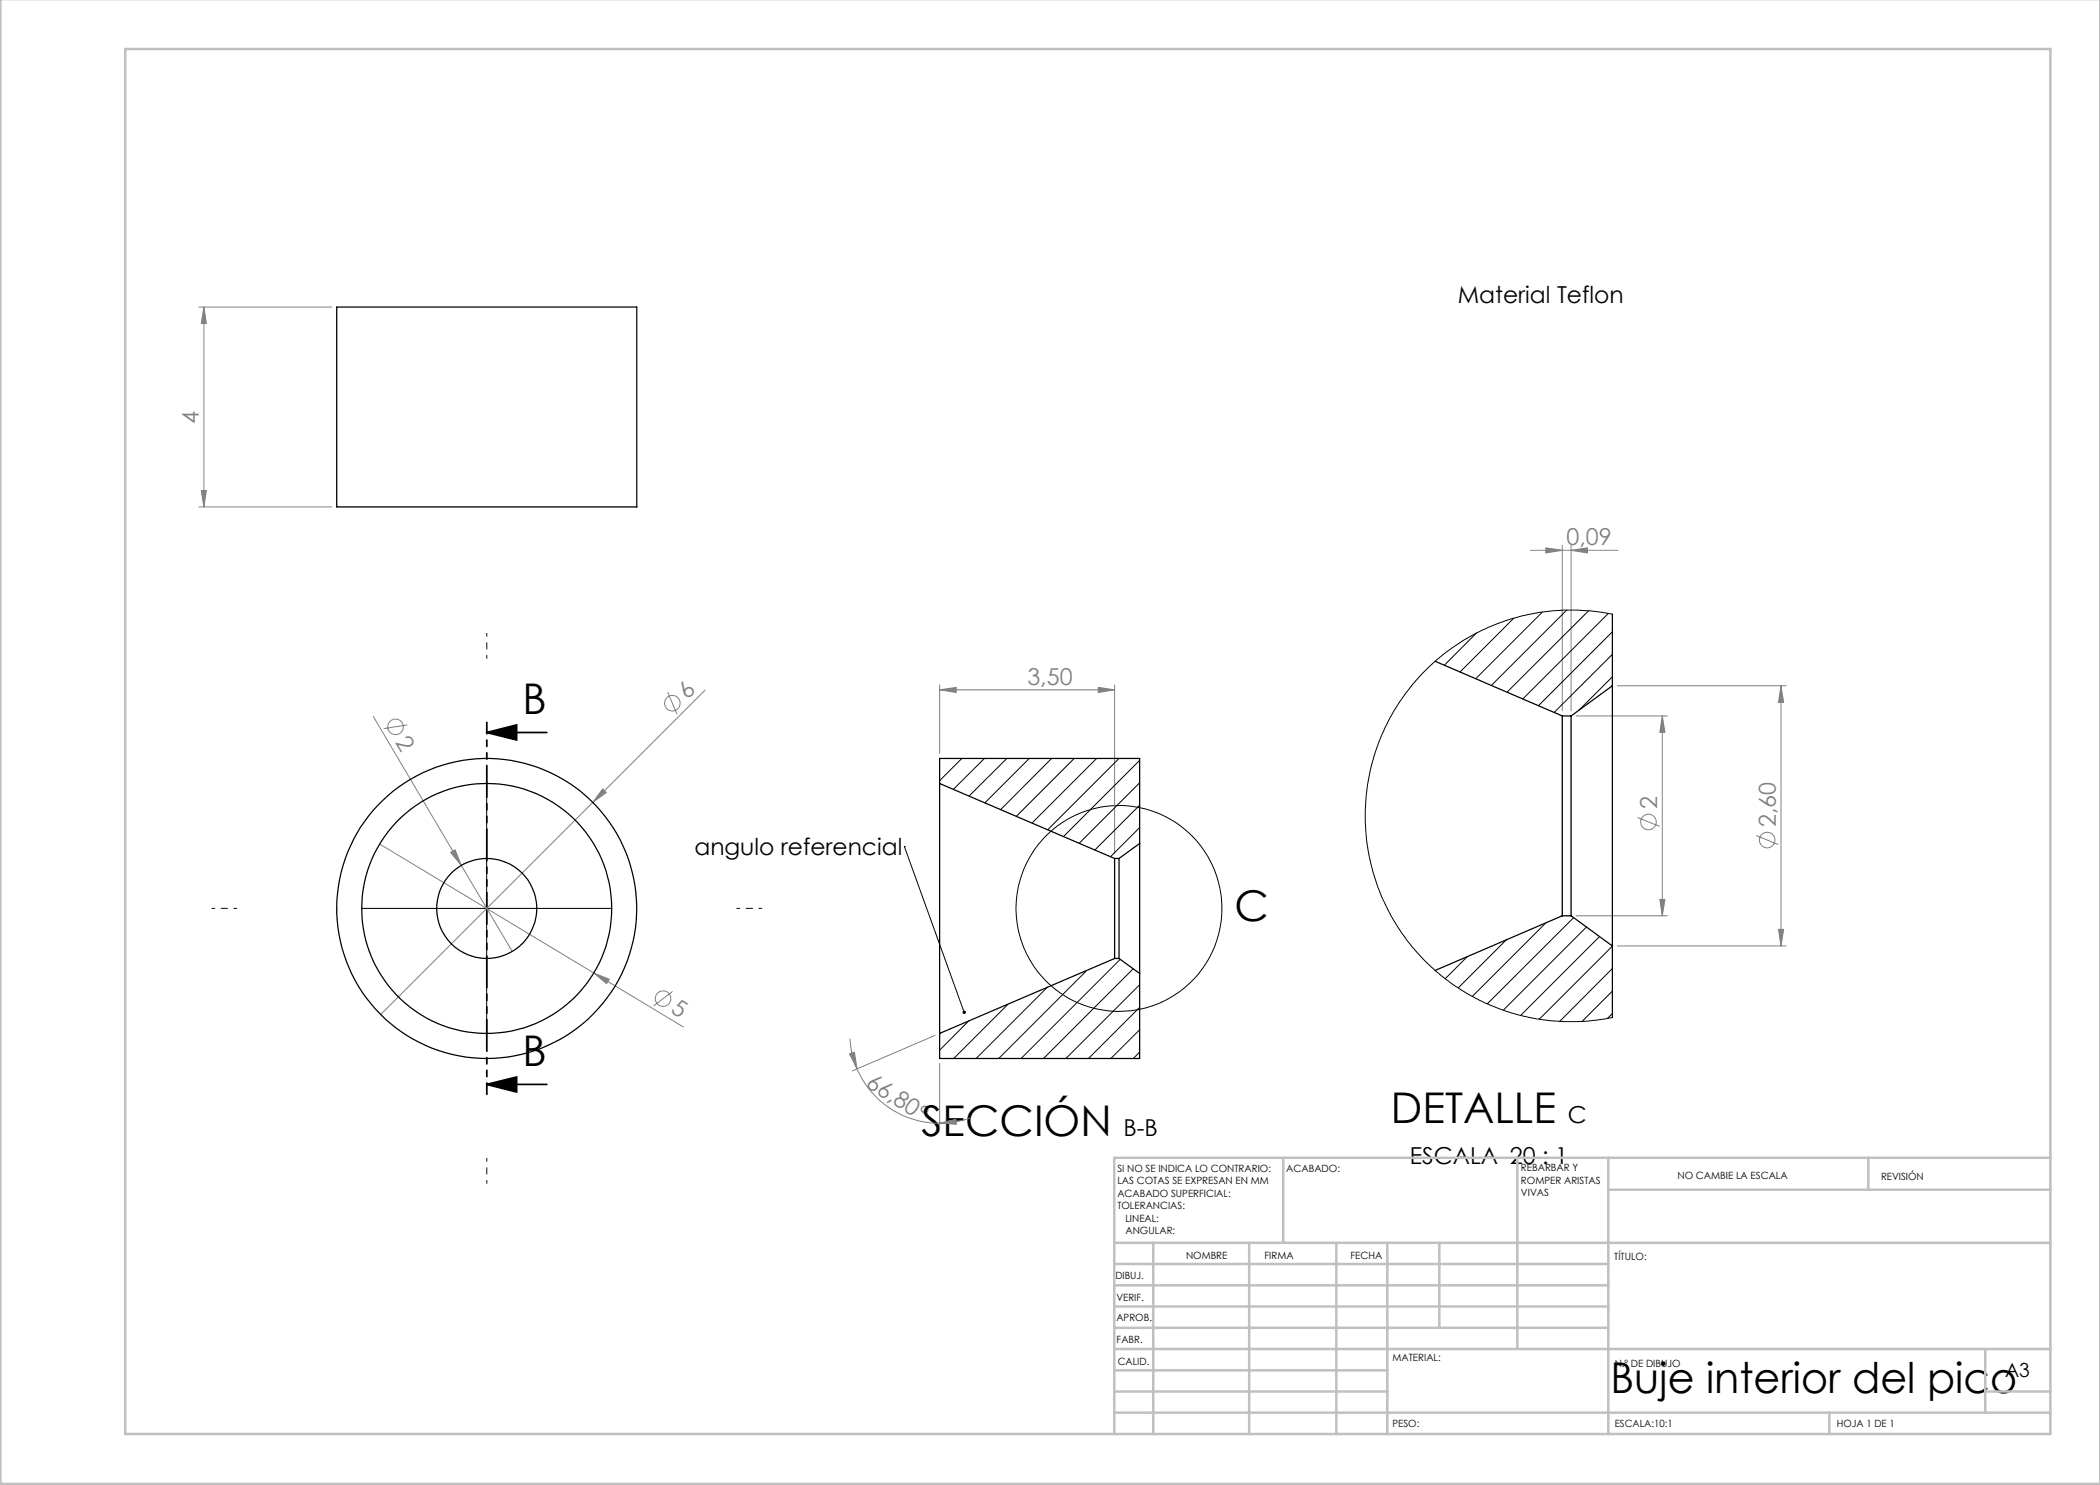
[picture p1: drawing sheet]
<svg xmlns="http://www.w3.org/2000/svg" width="420mm" height="297mm" viewBox="0 0 420 297" stroke-linecap="round" stroke-linejoin="round" font-family="sans-serif">
<g fill="none" stroke="#808080" stroke-width=".2">
<path d="M39.8 61.4h26.6M40.8 61.4l.5 3.3h-1zM40.8 61.4v40M40.3 98.1h1l-.5 3.3zM39.8 101.4h26.6M306.1 110.1h17.5M309.2 109.6l3.3 .5-3.3 .5zM312.5 109.1v33.1M314.2 110.1l3.3-.5v1zM314.2 109.1v33.1M133.5 138.4l1.9 4.4M141 138l-64.9 64.9"/>
<path d="M187.9 138l3.3-.5v1zM187.9 137v13.7M187.9 138h35M219.6 137.5l3.3 .5-3.3 .5zM222.9 137v33.7M323.5 137.2h33.7M356.2 137.2l.5 3.3h-1zM356.2 137.2v52M74.7 143.3l17.6 29.8M81.5 145l-4.8 .7M120.5 157.8l.7 .7-2.6 2zM315.2 143.2h18.3"/>
<path d="M332.5 143.2l.5 3.3h-1zM332.5 143.2v40M75.9 168.8l42.8 25.8M90.1 170.5l.9-.5 1.3 3.1zM92.3 173.1l10.1 17.2M327.5 163.5l4.4 1.8M332 179.9h1l-.5 3.3zM351.2 167.1l4.5 1.8M118.7 194.6l3.1 1.3-.5 .8zM118.7 194.6l18 10.8M134.5 198.3l-3.8 2.9M315.2 183.2h18.3"/>
<path d="M323.5 189.2h33.7M355.7 185.9h1l-.5 3.3zM169.9 210.8l1-.3 .5 3.3zM170 207.7a18.4 18.4 0 0 0 1.4 6.1M171.4 213.8a18 18 0 0 0 16.5 10.8M187 207.1l-16.5 7.1M187.9 212.7v13M187.9 224.6l3.3-.7 .1 1zM194.1 223.6a17.2 17.2 0 0 1-6.2 1"/>
<circle cx="79.1" cy="145.4" r="1.56"/>
<circle cx="134.5" cy="140.6" r="1.55"/>
<circle cx="329.7" cy="164.4" r="1.55"/>
<circle cx="353.4" cy="168" r="1.55"/>
<circle cx="132.6" cy="199.7" r="1.55"/>
</g>
<g fill="none" stroke="#000" stroke-width=".2">
<path d="M97.3 156.7v50M180.9 169.3h.1M180.9 169.3l11.9 33.2M72.4 181.7h49.9"/>
<circle cx="223.8" cy="181.7" r="20.6"/>
</g>
<path d="M97.3 146.5l6-1.5v3zM97.3 146.5h12.1M97.3 216.9l6-1.5v3zM97.3 216.9h12.1" fill="none" stroke="#000" stroke-width=".35"/>
<path d="M97.4 131.7v-5M47.4 181.7h-5M147.4 181.7h5M97.4 231.7v5" fill="none" stroke="#000" stroke-width=".2" stroke-dasharray="15.2 1.3 1.3 1.3" stroke-dashoffset="14.6"/>
<path d="M97.4 144.5v74.4" fill="none" stroke="#000" stroke-width=".35" stroke-dasharray="6.3 1.3 1.3 1.3 1.3 1.3" stroke-dashoffset="4.1"/>
<g fill="none" stroke="#c0c0c0" stroke-width=".5">
<path d="M.1 -.1v296.9h419.9M25 9.8h385.1v277h-385.1zM256.6 231.6v17M303.5 231.6v38.2M321.7 231.6v55.2M321.7 237.9h88.4M373.7 231.6v6.3M410.1 231.6h-187.3v55.2M222.8 248.6h187.3M222.8 257.1h98.9M222.8 252.8h98.9M230.6 248.6v38.2"/>
<path d="M249.8 248.6v38.2M267.3 248.6v38.2M277.5 248.6v38.2M287.9 248.6v17M222.8 265.6h98.9M222.8 261.3h98.9M222.8 278.3h54.7M222.8 274.1h54.7M222.8 269.8h187.3M397.1 278.3h13M397.1 269.8v12.7M222.8 282.5h187.3"/>
<path d="M365.9 282.5v4.3"/>
</g>
<g fill="#000">
<path d="M192.5 202.3a.34 .34 0 0 1 .6-.1 .34 .34 0 0 1-.1 .6l-.2-.3 .2 .3a.35 .35 0 0 1-.4-.1 .35 .35 0 0 1-.1-.4z"/>
<path d="M97.3 146.5l6-1.5v3zM97.3 216.9l6-1.5v3z"/>
</g>
<g fill="#808080">
<path d="M90.1 170.5l.9-.5 1.3 3.1z"/>
<path d="M120.5 157.8l.7 .7-2.6 2z"/>
<path d="M118.7 194.6l3.1 1.3-.5 .8z"/>
<path d="M314.2 110.1l3.3-.5v1zM309.2 109.6l3.3 .5-3.3 .5z"/>
<path d="M187.9 138l3.3-.5v1zM219.6 137.5l3.3 .5-3.3 .5z"/>
<path d="M40.8 61.4l.5 3.3h-1zM40.3 98.1h1l-.5 3.3zM332.5 143.2l.5 3.3h-1zM332 179.9h1l-.5 3.3zM356.2 137.2l.5 3.3h-1zM355.7 185.9h1l-.5 3.3z"/>
<path d="M169.9 210.8l1-.3 .5 3.3zM187.9 224.6l3.3-.7 .1 1z"/>
</g>
<g fill="none" stroke="#000" stroke-width=".25">
<path d="M67.3 61.4h60.1v40h-60.1zM287 132.3l25.5 10.9M322.5 137.2v52M322.5 137.2l-8.3 6M322.5 122.8v14.4M187.9 156.7v50M187.9 156.7v-5h40v17M187.9 156.7l35 15M312.5 143.2v40M312.5 143.2h1.7M314.2 143.2v40M222.9 171.7v20"/>
<path d="M222.9 171.7h.9M223.8 171.7v20M227.9 168.7v26M227.9 168.7l-4.1 3M222.9 191.7l-35 15M222.9 191.7h.9M223.8 191.7l4.1 3M227.9 194.7v17h-40v-5M312.5 183.2l-25.5 10.9M312.5 183.2h1.7M314.2 183.2l8.3 6M322.5 189.2v14.3"/>
<circle cx="97.3" cy="181.7" r="25"/>
<circle cx="97.3" cy="181.7" r="30"/>
<circle cx="97.3" cy="181.7" r="10"/>
</g>
<g fill="none" stroke="#000" stroke-width=".2">
<path d="M295.3 126.6l-6.4 6.5M302.8 123.6l-10.8 10.8M308.5 122.4l-13.4 13.3M313.3 122l-15 15.1M317.7 122.2l-16.3 16.2M321.7 122.7l-17.1 17.1M322.5 122.8a41.2 41.2 0 0 0-49.5 40.4 41.2 41.2 0 0 0 49.5 40.3M322.5 126.4l-14.8 14.7M322.5 130.9l-11.7 11.6M322.5 135.4l-6.7 6.6M192.4 151.7l-4.5 4.4M196.9 151.7l-6.2 6.2"/>
<path d="M201.4 151.7l-7.6 7.5M205.8 151.7l-8.8 8.9M210.3 151.7l-10.2 10.2M214.8 151.7l-11.5 11.6M219.3 151.7l-12.9 12.9M223.8 151.7l-14.3 14.2M227.9 152.1l-15.2 15.2M227.9 156.6l-12.1 12.1M227.9 161l-8.9 9M227.9 165.5l-5.8 5.8M209.5 197.4l-14.3 14.3M217.3 194.1l-17.6 17.6"/>
<path d="M224 191.9l-19.8 19.8M226.6 193.8l-17.9 17.9M227.9 197l-14.7 14.7M293.4 191.3l-4.4 4.5M301.3 188l-9.7 9.6M309.1 184.6l-14.6 14.7M314.7 183.5l-17.2 17.3M317.3 185.4l-16.6 16.6M319.9 187.3l-15.8 15.8M322.5 189.2l-14.6 14.6M322.5 193.7l-10.6 10.6M322.5 198.2l-6.1 6.1"/>
<path d="M193.7 204.2l-5.8 5.8M201.6 200.8l-10.9 10.9M227.9 201.5l-10.2 10.2M227.9 205.9l-5.7 5.8M227.9 210.4l-1.2 1.3M322.5 202.7l-1 1"/>
</g>
<g font-size="8.5">
<text x="104.5" y="142.7">B</text>
<text x="246.9" y="184.2">C</text>
<text x="104.5" y="213.1">B</text>
<text x="184.3" y="227.2">SECCIÓN</text>
<text x="278.2" y="224.6">DETALLE</text>
<text x="322.1" y="278.5">Buje interior del pico</text>
</g>
<g font-size="4.7">
<text x="291.6" y="60.6">Material Teflon</text>
<text x="138.9" y="170.9">angulo referencial</text>
<text x="224.7" y="227.2">B-B</text>
<text x="313.6" y="224.6">C</text>
<text x="281.9" y="232.8">ESCALA 20 : 1</text>
</g>
<g font-size="4.7" fill="#808080">
<text x="39.8" y="84.7" transform="rotate(-90 39.8 84.7)">4</text>
<text x="313.3" y="109">0,09</text>
<text x="205.5" y="136.9">3,50</text>
<text x="137.5" y="140" transform="rotate(-45 137.5 140)">6</text>
<text x="79" y="148.4" transform="rotate(59 79 148.4)">2</text>
<text x="331.4" y="161.8" transform="rotate(-90 331.4 161.8)">2</text>
<text x="355.2" y="165.4" transform="rotate(-90 355.2 165.4)">2,60</text>
<text x="134" y="202.5" transform="rotate(31 134 202.5)">5</text>
<text x="173" y="217.1" transform="rotate(33 173 217.1)">66,80°</text>
</g>
<text font-size="3.9" x="401" y="275.4">A3</text>
<g font-size="2">
<text x="223.5" y="234.4">SI NO SE INDICA LO CONTRARIO:</text>
<text x="223.5" y="236.9">LAS COTAS SE EXPRESAN EN MM</text>
<text x="223.5" y="239.4">ACABADO SUPERFICIAL:</text>
<text x="257.2" y="234.4">ACABADO:</text>
<text x="304.2" y="234.3">REBARBAR Y</text>
<text x="304.2" y="236.8">ROMPER ARISTAS</text>
<text x="304.2" y="239.3">VIVAS</text>
<text x="335.5" y="235.8">NO CAMBIE LA ESCALA</text>
<text x="376.2" y="236">REVISIÓN</text>
<text x="223.5" y="241.9">TOLERANCIAS:</text>
<text x="225.1" y="244.4">LINEAL:</text>
<text x="225.1" y="246.9">ANGULAR:</text>
<text x="237.2" y="251.8">NOMBRE</text>
<text x="252.9" y="251.7">FIRMA</text>
<text x="270.1" y="251.7">FECHA</text>
<text x="223.1" y="255.9">DIBUJ.</text>
<text x="322.8" y="252">TÍTULO:</text>
<text x="223.3" y="260.1">VERIF.</text>
<text x="223.3" y="264.2">APROB.</text>
<text x="223.3" y="268.6">FABR.</text>
<text x="223.5" y="272.9">CALID.</text>
<text x="278.5" y="272.3">MATERIAL:</text>
<text x="323" y="273.4">N.º DE DIBUJO</text>
<text x="278.5" y="285.3">PESO:</text>
<text x="323" y="285.4">ESCALA:10:1</text>
<text x="367.4" y="285.4">HOJA 1 DE 1</text>
</g>
</svg>
